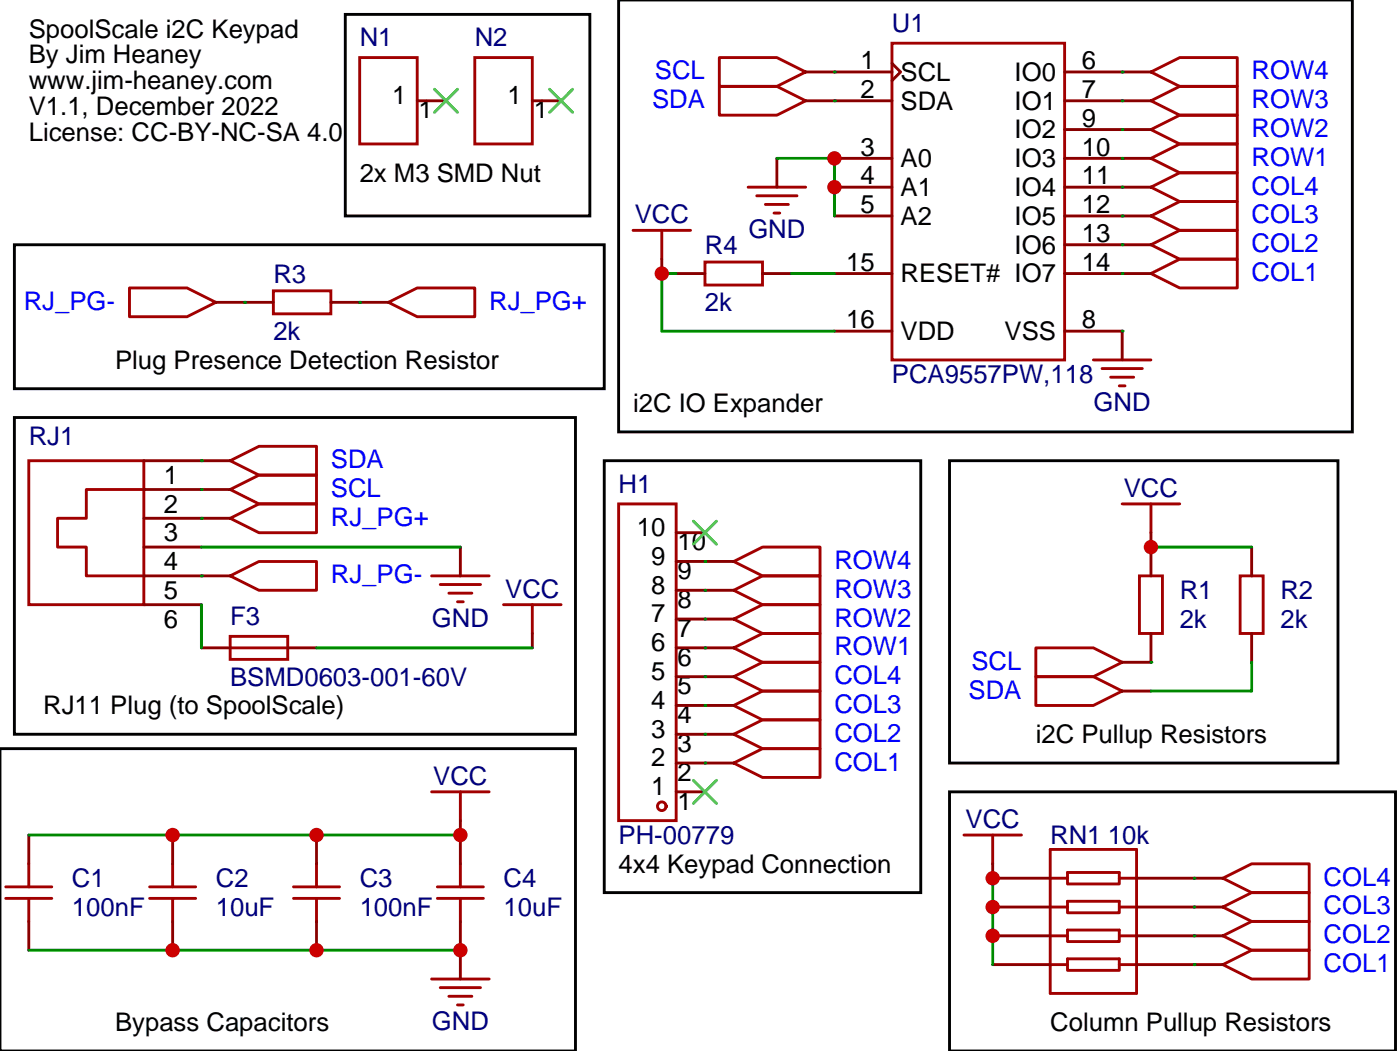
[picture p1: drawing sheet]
<svg xmlns="http://www.w3.org/2000/svg" width="172mm" height="129mm" viewBox="0 0 172 129" stroke-linecap="round" stroke-linejoin="round" font-family="sans-serif">
<path d="M42.3 1.8h30v24.7h-30zM75.8 0h90v52.9h-90zM1.8 30h72.3v17.6h-72.3zM1.8 51.2h68.8v38.8h-68.8zM74.1 56.4h38.8v53h-38.8zM116.4 56.4h47.6v37.1h-47.6zM0 91.7h70.6v37.1h-70.6zM116.4 97h54.7v31.8h-54.7z" fill="none" stroke="#000" stroke-width=".35"/>
<g fill="none" stroke="#a10000" stroke-width=".35">
<path d="M44.1 7.1h7.1v10.5h-7.1zM58.2 7.1h7.1v10.5h-7.1zM88.2 7.1h7l3.6 1.7-3.6 1.8h-7zM88.2 10.6h7l3.6 1.7-3.6 1.8h-7zM109.4 5.3h21.1v38.8h-21.1zM141.1 19.4l3.5-1.8h7.1v3.6h-7.1zM141.1 15.9l3.5-1.8h7.1v3.5h-7.1zM141.1 12.3l3.5-1.7h7.1v3.5h-7.1zM141.1 8.8l3.5-1.7h7.1v3.5h-7.1zM15.9 35.3h7l3.6 1.7-3.6 1.8h-7zM33.5 35.6h7.1v2.9h-7.1zM47.6 37l3.6-1.7h7v3.5h-7z"/>
<path d="M77.6 28.2h7.1M81.1 28.2v3.6M86.4 32.1h7.1v2.8h-7.1zM91.7 22.9h7.1M92.8 24h4.9M93.8 25h2.9M94.9 26.1h.7M141.1 33.5l3.5-1.7h7.1v3.5h-7.1zM141.1 30l3.5-1.8h7.1v3.6h-7.1zM141.1 26.5l3.5-1.8h7.1v3.5h-7.1zM141.1 22.9l3.5-1.7h7.1v3.5h-7.1zM3.5 56.4h14.1v17.7h-14.1z"/>
<path d="M17.6 60h-7v3.5h-3.5v3.5h3.5v3.6h7M28.2 60l3.5-1.8h7.1v3.5h-7.1zM28.2 56.4l3.5-1.7h7.1v3.5h-7.1zM134.1 44.1h7M135.1 45.2h5M136.2 46.2h2.8M137.2 47.3h.7M28.2 78h7.1v2.8h-7.1zM28.2 63.5l3.5-1.8h7.1v3.6h-7.1zM28.2 70.6l3.5-1.8h7.1v3.5h-7.1zM28.2 79.4h7.1M52.9 70.6h7.1"/>
<path d="M54 71.6h4.9M55 72.7h2.9M56.1 73.7h.7M61.7 74.1h7.1M65.3 74.1v3.5M75.8 61.7h7.1v38.8h-7.1zM90 79.4l3.5-1.8h7v3.5h-7zM90 75.8l3.5-1.7h7v3.5h-7zM90 72.3l3.5-1.7h7v3.5h-7zM90 68.8l3.5-1.8h7v3.6h-7zM127 79.4h7.1l3.5 1.7-3.5 1.8h-7.1zM137.6 61.7h7"/>
<path d="M139.7 70.6h2.8v7h-2.8zM141.1 61.7v3.6M152 70.6h2.9v7h-2.9zM52.9 97h7.1M56.4 97v3.5M90 93.5l3.5-1.8h7v3.5h-7zM90 90l3.5-1.8h7v3.5h-7zM90 86.4l3.5-1.7h7v3.5h-7zM90 82.9l3.5-1.8h7v3.6h-7zM127 82.9h7.1l3.5 1.8-3.5 1.7h-7.1zM.7 110.1h5.6M.7 108.7h5.6"/>
<path d="M3.5 105.8v2.9M3.5 110.1v2.8M18.3 110.1h5.7M18.3 108.7h5.7M21.2 105.8v2.9M21.2 110.1v2.8M36 110.1h5.6M36 108.7h5.6M38.8 105.8v2.9M38.8 110.1v2.8M52.9 119.9h7.1M53.6 110.1h5.7"/>
<path d="M53.6 108.7h5.7M56.4 105.8v2.9M56.4 110.1v2.8M118.2 102.3h7M121.7 102.3v3.5M128.8 118.2h2.1M128.8 104.1h10.5v17.6h-10.5zM128.8 107.6h2.1M128.8 114.7h2.1M128.8 111.1h2.1M130.9 106.9h6.3v1.4h-6.3zM130.9 110.4h6.3v1.4h-6.3z"/>
<path d="M130.9 113.9h6.3v1.5h-6.3zM130.9 117.5h6.3v1.4h-6.3zM137.2 118.2h2.1M137.2 107.6h2.1M137.2 114.7h2.1M137.2 111.1h2.1M149.9 118.2l3.6-1.8h7v3.5h-7zM149.9 114.7l3.6-1.8h7v3.5h-7zM149.9 111.1l3.6-1.7h7v3.5h-7zM149.9 107.6l3.6-1.8h7v3.6h-7zM54 121h4.9M55 122.1h2.9"/>
<path d="M56.1 123.1h.7"/>
<circle cx="81.1" cy="98.8" r=".53"/>
</g>
<g fill="none" stroke="#870000" stroke-width=".35">
<path d="M51.2 12.3h3.5M65.3 12.3h3.5M95.2 19.4v3.5M98.8 8.8h10.6M98.8 12.3h10.6M102.3 19.4h7.1M109.4 7.8l1 1-1 1.1M130.5 8.8h10.6M130.5 12.3h10.6M130.5 19.4h10.6M130.5 15.9h10.6M26.5 37h7"/>
<path d="M40.6 37h7M81.1 31.8v1.7M82.9 33.5h3.5M93.5 33.5h3.5M102.3 22.9h7.1M102.3 26.5h7.1M102.3 33.5h7.1M130.5 22.9h10.6M130.5 26.5h10.6M130.5 30h10.6M130.5 33.5h10.6M17.6 56.4h10.6"/>
<path d="M17.6 60h10.6M102.3 40.6h7.1M130.5 40.6h7.1v3.5M17.6 63.5h10.6M17.6 67h7.1M17.6 70.6h10.6M17.6 74.1h7.1M24.7 79.4h3.5M35.3 79.4h3.5M56.4 67v3.6M65.3 77.6v1.8M82.9 79.4h7.1"/>
<path d="M82.9 75.8h7.1M82.9 72.3h7.1M82.9 68.8h7.1M82.9 65.3h3.5M141.1 65.3v5.3M141.1 77.6v3.5h-3.5M153.5 67v3.6M153.5 77.6v3.5M82.9 93.5h7.1M82.9 90h7.1M82.9 86.4h7.1M82.9 82.9h7.1"/>
<path d="M82.9 97h3.5M137.6 84.7h3.5M3.5 102.3v3.5M3.5 112.9v3.5M21.2 102.3v3.5M21.2 112.9v3.5M38.8 102.3v3.5M38.8 112.9v3.5M56.4 100.5v5.3M56.4 112.9v7M121.7 118.2h7.1M121.7 114.7h7.1"/>
<path d="M121.7 111.1h7.1M121.7 105.8v1.8h7.1M139.3 118.2h10.6M139.3 114.7h10.6M139.3 111.1h10.6M139.3 107.6h10.6"/>
</g>
<path d="M53.3 10.9l2.8 2.9M56.1 10.9l-2.8 2.9M67.4 10.9l2.8 2.9M70.2 10.9l-2.8 2.9M85 63.9l2.8 2.8M87.8 63.9l-2.8 2.8M85 95.6l2.8 2.8M87.8 95.6l-2.8 2.8" fill="none" stroke="#3c3" stroke-width=".35"/>
<circle cx="141.1" cy="81.1" r=".18" fill="#008700"/>
<path d="M141.1 67h12.4" fill="none" stroke="#008700" stroke-width=".35"/>
<g fill="#008700">
<circle cx="24.7" cy="70.6" r=".18"/>
<circle cx="24.7" cy="63.5" r=".18"/>
<circle cx="24.7" cy="56.4" r=".18"/>
<circle cx="24.7" cy="60" r=".18"/>
</g>
<path d="M24.7 74.1v5.3M24.7 67h31.7M38.8 79.4h26.5" fill="none" stroke="#008700" stroke-width=".35"/>
<g fill="#008700">
<circle cx="102.3" cy="8.8" r=".18"/>
<circle cx="102.3" cy="12.3" r=".18"/>
</g>
<path d="M95.2 19.4h7.1v7.1M82.9 33.5h-1.8v7.1h21.2M97 33.5h5.3" fill="none" stroke="#008700" stroke-width=".35"/>
<g fill="#008700">
<circle cx="137.6" cy="40.6" r=".18"/>
<circle cx="86.4" cy="93.5" r=".18"/>
<circle cx="86.4" cy="90" r=".18"/>
<circle cx="86.4" cy="86.4" r=".18"/>
<circle cx="86.4" cy="82.9" r=".18"/>
<circle cx="86.4" cy="79.4" r=".18"/>
<circle cx="86.4" cy="75.8" r=".18"/>
<circle cx="86.4" cy="72.3" r=".18"/>
<circle cx="86.4" cy="68.8" r=".18"/>
<circle cx="137.6" cy="22.9" r=".18"/>
<circle cx="137.6" cy="26.5" r=".18"/>
<circle cx="137.6" cy="30" r=".18"/>
<circle cx="137.6" cy="33.5" r=".18"/>
<circle cx="137.6" cy="8.8" r=".18"/>
<circle cx="137.6" cy="12.3" r=".18"/>
<circle cx="137.6" cy="15.9" r=".18"/>
<circle cx="137.6" cy="19.4" r=".18"/>
</g>
<path d="M153.5 81.1v3.6h-12.4" fill="none" stroke="#008700" stroke-width=".35"/>
<g fill="#008700">
<circle cx="44.1" cy="37" r=".18"/>
<circle cx="30" cy="37" r=".18"/>
</g>
<path d="M121.7 107.6v10.6" fill="none" stroke="#008700" stroke-width=".35"/>
<g fill="#008700">
<circle cx="146.4" cy="118.2" r=".18"/>
<circle cx="146.4" cy="114.7" r=".18"/>
<circle cx="146.4" cy="111.1" r=".18"/>
<circle cx="146.4" cy="107.6" r=".18"/>
</g>
<path d="M3.5 102.3h52.9M3.5 116.4h52.9" fill="none" stroke="#008700" stroke-width=".35"/>
<g fill="#c00">
<circle cx="141.1" cy="67" r=".88"/>
<circle cx="102.3" cy="19.4" r=".88"/>
<circle cx="102.3" cy="22.9" r=".88"/>
<circle cx="81.1" cy="33.5" r=".88"/>
<circle cx="121.7" cy="107.6" r=".88"/>
<circle cx="121.7" cy="111.1" r=".88"/>
<circle cx="121.7" cy="114.7" r=".88"/>
<circle cx="21.2" cy="102.3" r=".88"/>
<circle cx="38.8" cy="102.3" r=".88"/>
<circle cx="56.4" cy="102.3" r=".88"/>
<circle cx="21.2" cy="116.4" r=".88"/>
<circle cx="38.8" cy="116.4" r=".88"/>
<circle cx="56.4" cy="116.4" r=".88"/>
</g>
<g font-size="3.1">
<text x="3.5" y="4.6">SpoolScale i2C Keypad</text>
<text x="3.5" y="7.8">By Jim Heaney</text>
<text x="3.5" y="10.9">www.jim-heaney.com</text>
<text x="105.5" y="8.5">1</text>
<text x="110.4" y="9.9">SCL</text>
<text x="124.4" y="9.9">IO0</text>
<text x="132.6" y="8.5">6</text>
<text x="3.5" y="14.1">V1.1, December 2022</text>
<text x="3.5" y="17.2">License: CC-BY-NC-SA 4.0</text>
<text x="48.1" y="12.7">1</text>
<text x="51.3" y="14.5">1</text>
<text x="62.2" y="12.7">1</text>
<text x="65.4" y="14.5">1</text>
<text x="105.5" y="12">2</text>
<text x="110.4" y="13.4">SDA</text>
<text x="124.4" y="13.4">IO1</text>
<text x="124.4" y="16.9">IO2</text>
<text x="132.6" y="12">7</text>
<text x="132.6" y="15.5">9</text>
<text x="44.1" y="22.3">2x M3 SMD Nut</text>
<text x="105.5" y="19.1">3</text>
<text x="105.5" y="22.6">4</text>
<text x="110.4" y="20.5">A0</text>
<text x="124.4" y="20.5">IO3</text>
<text x="132.6" y="19.1">10</text>
<text x="132.6" y="22.6">11</text>
<text x="105.5" y="26.1">5</text>
<text x="110.4" y="24">A1</text>
<text x="110.4" y="27.5">A2</text>
<text x="124.4" y="24">IO4</text>
<text x="124.4" y="27.5">IO5</text>
<text x="132.6" y="26.1">12</text>
<text x="132.6" y="29.6">13</text>
<text x="103.7" y="33.2">15</text>
<text x="110.4" y="34.6">RESET# IO7</text>
<text x="124.4" y="31.1">IO6</text>
<text x="132.6" y="33.2">14</text>
<text x="103.7" y="40.2">16</text>
<text x="110.4" y="41.6">VDD</text>
<text x="123.2" y="41.6">VSS</text>
<text x="132.6" y="40.2">8</text>
<text x="14.1" y="45.2">Plug Presence Detection Resistor</text>
<text x="77.6" y="50.5">i2C IO Expander</text>
<text x="20.1" y="59.3">1</text>
<text x="20.1" y="62.8">2</text>
<text x="78.1" y="65.7">10</text>
<text x="20.1" y="66.3">3</text>
<text x="20.1" y="69.9">4</text>
<text x="79.8" y="69.2">9</text>
<text x="83.1" y="71">9</text>
<text x="83.1" y="67.4">10</text>
<text x="20.1" y="73.4">5</text>
<text x="20.1" y="76.9">6</text>
<text x="79.8" y="76.2">7</text>
<text x="79.8" y="72.7">8</text>
<text x="83.1" y="74.5">8</text>
<text x="79.8" y="83.3">5</text>
<text x="79.8" y="79.8">6</text>
<text x="83.1" y="81.5">6</text>
<text x="83.1" y="78">7</text>
<text x="5.3" y="87.5">RJ11 Plug (to SpoolScale)</text>
<text x="79.8" y="86.8">4</text>
<text x="83.1" y="88.6">4</text>
<text x="83.1" y="85.1">5</text>
<text x="79.8" y="93.9">2</text>
<text x="79.8" y="90.4">3</text>
<text x="83.1" y="95.7">2</text>
<text x="83.1" y="92.1">3</text>
<text x="127" y="91.1">i2C Pullup Resistors</text>
<text x="79.8" y="97.4">1</text>
<text x="83.1" y="99.2">1</text>
<text x="75.8" y="106.9">4x4 Keypad Connection</text>
<text x="14.1" y="126.3">Bypass Capacitors</text>
<text x="128.8" y="126.3">Column Pullup Resistors</text>
</g>
<g font-size="3.1" fill="#000080">
<text x="44.1" y="5.6">N1</text>
<text x="58.2" y="5.6">N2</text>
<text x="109.4" y="3.9">U1</text>
<text x="77.8" y="27.4">VCC</text>
<text x="91.8" y="29.1">GND</text>
<text x="33.5" y="34.6">R3</text>
<text x="86.4" y="31.1">R4</text>
<text x="33.5" y="41.7">2k</text>
<text x="86.4" y="38.1">2k</text>
<text x="109.4" y="46.9">PCA9557PW,118</text>
<text x="134.1" y="50.3">GND</text>
<text x="3.5" y="54.6">RJ1</text>
<text x="75.8" y="60.4">H1</text>
<text x="137.8" y="60.9">VCC</text>
<text x="28.2" y="76.6">F3</text>
<text x="52.9" y="76.8">GND</text>
<text x="61.9" y="73.2">VCC</text>
<text x="144.6" y="73.4">R1</text>
<text x="144.6" y="77">2k</text>
<text x="157" y="73.4">R2</text>
<text x="157" y="77">2k</text>
<text x="28.2" y="84">BSMD0603-001-60V</text>
<text x="53.1" y="96.2">VCC</text>
<text x="118.4" y="101.5">VCC</text>
<text x="75.8" y="103.4">PH-00779</text>
<text x="128.8" y="103.4">RN1</text>
<text x="135.8" y="103.4">10k</text>
<text x="8.8" y="108.7">C1</text>
<text x="8.8" y="112.2">100nF</text>
<text x="26.5" y="108.7">C2</text>
<text x="26.5" y="112.2">10uF</text>
<text x="44.1" y="108.7">C3</text>
<text x="44.1" y="112.2">100nF</text>
<text x="61.7" y="108.7">C4</text>
<text x="61.7" y="112.2">10uF</text>
<text x="52.9" y="126.1">GND</text>
</g>
<g font-size="3.1" fill="#00f">
<text x="80.3" y="9.7">SCL</text>
<text x="153.5" y="9.7">ROW4</text>
<text x="80" y="13.3">SDA</text>
<text x="153.5" y="16.8">ROW2</text>
<text x="153.5" y="13.3">ROW3</text>
<text x="153.5" y="20.3">ROW1</text>
<text x="153.5" y="23.8">COL4</text>
<text x="153.5" y="27.4">COL3</text>
<text x="153.5" y="34.4">COL1</text>
<text x="153.5" y="30.9">COL2</text>
<text x="2.9" y="38">RJ_PG-</text>
<text x="60" y="38">RJ_PG+</text>
<text x="40.6" y="57.4">SDA</text>
<text x="40.6" y="60.9">SCL</text>
<text x="40.6" y="64.4">RJ_PG+</text>
<text x="40.6" y="71.5">RJ_PG-</text>
<text x="102.3" y="69.7">ROW4</text>
<text x="102.3" y="76.8">ROW2</text>
<text x="102.3" y="73.2">ROW3</text>
<text x="102.3" y="80.3">ROW1</text>
<text x="102.3" y="83.8">COL4</text>
<text x="119.1" y="82.1">SCL</text>
<text x="102.3" y="87.3">COL3</text>
<text x="118.8" y="85.6">SDA</text>
<text x="102.3" y="94.4">COL1</text>
<text x="102.3" y="90.9">COL2</text>
<text x="162.3" y="112">COL3</text>
<text x="162.3" y="108.5">COL4</text>
<text x="162.3" y="119.1">COL1</text>
<text x="162.3" y="115.6">COL2</text>
</g>
</svg>
